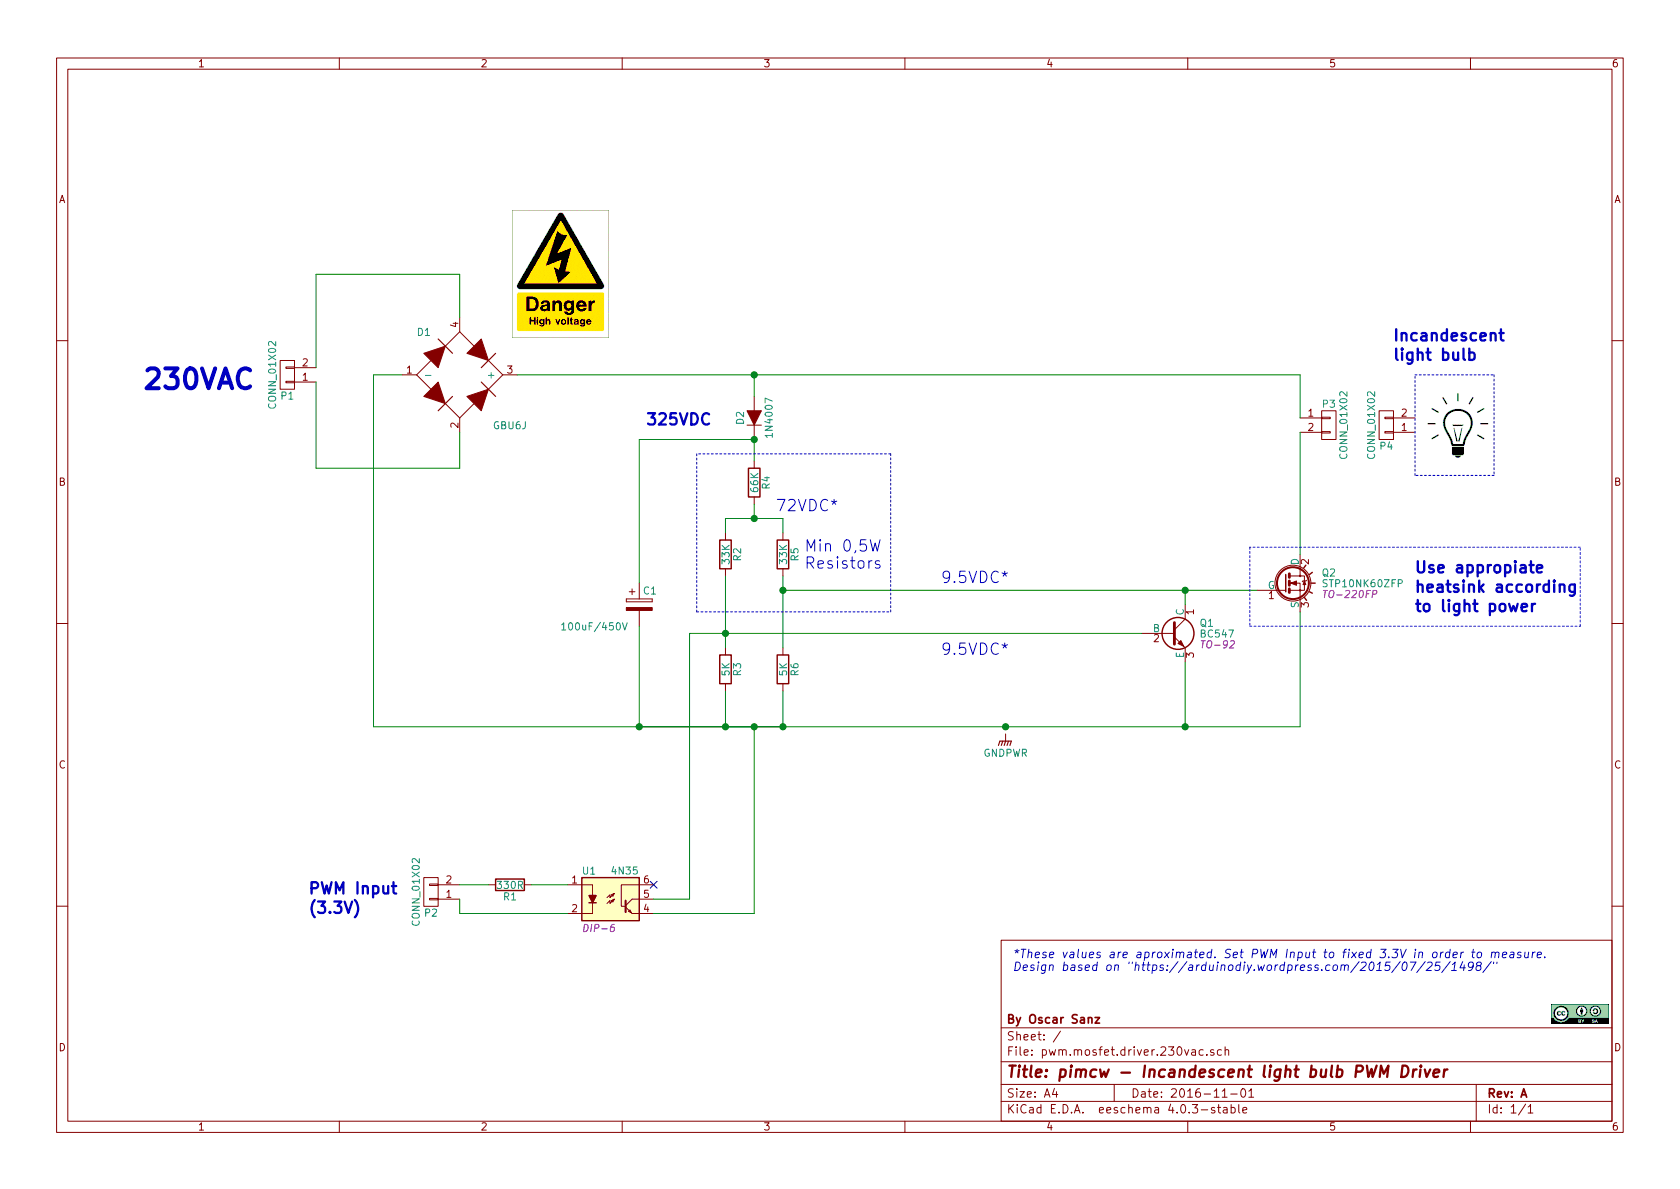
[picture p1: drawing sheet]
EESchema Schematic File Version 2
LIBS:power
LIBS:device
LIBS:transistors
LIBS:conn
LIBS:linear
LIBS:regul
LIBS:74xx
LIBS:cmos4000
LIBS:adc-dac
LIBS:memory
LIBS:xilinx
LIBS:microcontrollers
LIBS:dsp
LIBS:microchip
LIBS:analog_switches
LIBS:motorola
LIBS:texas
LIBS:intel
LIBS:audio
LIBS:interface
LIBS:digital-audio
LIBS:philips
LIBS:display
LIBS:cypress
LIBS:siliconi
LIBS:opto
LIBS:atmel
LIBS:contrib
LIBS:valves
EELAYER 25 0
EELAYER END
$Descr A4 11693 8268
encoding utf-8
Sheet 1 1
Title "pimcw - Incandescent light bulb PWM Driver"
Date "2016-11-01"
Rev "A"
Comp "By Oscar Sanz"
Comment1 ""
Comment2 ""
Comment3 ""
Comment4 ""
$EndDescr
$Comp
L Diode_Bridge D1
U 1 1
P 3200 2600
F 0 "D1" H 2950 2900 50  0000 C CNN
F 1 "GBU6J" H 3550 2250 50  0000 C CNN
F 2 "" H 3200 2600 50  0000 C CNN
F 3 "" H 3200 2600 50  0000 C CNN
	1    3200 2600
	1    0    0    -1  
$EndComp
$Comp
L D D2
U 1 1
P 5250 2900
F 0 "D2" H 5250 3000 50  0000 C CNN
F 1 "1N4007" H 5250 2800 50  0000 C CNN
F 2 "" H 5250 2900 50  0000 C CNN
F 3 "" H 5250 2900 50  0000 C CNN
	1    5250 2900
	0    -1   -1   0   
$EndComp
$Comp
L BC547 Q1
U 1 1
P 8150 4400
F 0 "Q1" H 8350 4475 50  0000 L CNN
F 1 "BC547" H 8350 4400 50  0000 L CNN
F 2 "TO-92" H 8350 4325 50  0000 L CIN
F 3 "" H 8150 4400 50  0000 L CNN
	1    8150 4400
	1    0    0    -1  
$EndComp
$Comp
L 4N25 U1
U 1 1
P 4250 6250
F 0 "U1" H 4050 6450 50  0000 L CNN
F 1 "4N35" H 4250 6450 50  0000 L CNN
F 2 "DIP-6" H 4050 6050 50  0000 L CIN
F 3 "" H 4250 6250 50  0000 L CNN
	1    4250 6250
	1    0    0    -1  
$EndComp
$Comp
L IRF540N Q2
U 1 1
P 8950 4050
F 0 "Q2" H 9200 4125 50  0000 L CNN
F 1 "STP10NK60ZFP" H 9200 4050 50  0000 L CNN
F 2 "TO-220FP" H 9200 3975 50  0000 L CIN
F 3 "" H 8950 4050 50  0000 L CNN
	1    8950 4050
	1    0    0    -1  
$EndComp
$Comp
L R R4
U 1 1
P 5250 3350
F 0 "R4" V 5330 3350 50  0000 C CNN
F 1 "66K" V 5250 3350 50  0000 C CNN
F 2 "" V 5180 3350 50  0000 C CNN
F 3 "" H 5250 3350 50  0000 C CNN
	1    5250 3350
	1    0    0    -1  
$EndComp
$Comp
L R R3
U 1 1
P 5050 4650
F 0 "R3" V 5130 4650 50  0000 C CNN
F 1 "5K" V 5050 4650 50  0000 C CNN
F 2 "" V 4980 4650 50  0000 C CNN
F 3 "" H 5050 4650 50  0000 C CNN
	1    5050 4650
	1    0    0    -1  
$EndComp
$Comp
L CONN_01X02 P3
U 1 1
P 9250 2950
F 0 "P3" H 9250 3100 50  0000 C CNN
F 1 "CONN_01X02" V 9350 2950 50  0000 C CNN
F 2 "" H 9250 2950 50  0000 C CNN
F 3 "" H 9250 2950 50  0000 C CNN
	1    9250 2950
	1    0    0    -1  
$EndComp
$Comp
L CONN_01X02 P1
U 1 1
P 2000 2600
F 0 "P1" H 2000 2750 50  0000 C CNN
F 1 "CONN_01X02" V 2100 2600 50  0000 C CNN
F 2 "" H 2000 2600 50  0000 C CNN
F 3 "" H 2000 2600 50  0000 C CNN
	1    2000 2600
	-1   0    0    1   
$EndComp
$Comp
L CP C1
U 1 1
P 4450 4200
F 0 "C1" H 4475 4300 50  0000 L CNN
F 1 "100uF/450V" H 3900 4050 50  0000 L CNN
F 2 "" H 4488 4050 50  0000 C CNN
F 3 "" H 4450 4200 50  0000 C CNN
	1    4450 4200
	1    0    0    -1  
$EndComp
$Comp
L CONN_01X02 P2
U 1 1
P 3000 6200
F 0 "P2" H 3000 6350 50  0000 C CNN
F 1 "CONN_01X02" V 3100 6200 50  0000 C CNN
F 2 "" H 3000 6200 50  0000 C CNN
F 3 "" H 3000 6200 50  0000 C CNN
	1    3000 6200
	-1   0    0    1   
$EndComp
$Comp
L R R1
U 1 1
P 3550 6150
F 0 "R1" V 3630 6150 50  0000 C CNN
F 1 "330R" V 3550 6150 50  0000 C CNN
F 2 "" V 3480 6150 50  0000 C CNN
F 3 "" H 3550 6150 50  0000 C CNN
	1    3550 6150
	0    1    1    0   
$EndComp
NoConn ~ 4550 6150
$Comp
L CONN_01X02 P4
U 1 1
P 9650 2950
F 0 "P4" H 9650 3100 50  0000 C CNN
F 1 "CONN_01X02" V 9750 2950 50  0000 C CNN
F 2 "" H 9650 2950 50  0000 C CNN
F 3 "" H 9650 2950 50  0000 C CNN
	1    9650 2950
	-1   0    0    1   
$EndComp
Text Notes 1000 2700 0    138  ~ 28
230VAC
Text Notes 9700 2500 0    79   ~ 16
Incandescent \nlight bulb
Text Notes 4500 2950 0    79   ~ 16
325VDC
$Comp
L R R2
U 1 1
P 5050 3850
F 0 "R2" V 5130 3850 50  0000 C CNN
F 1 "33K" V 5050 3850 50  0000 C CNN
F 2 "" V 4980 3850 50  0000 C CNN
F 3 "" H 5050 3850 50  0000 C CNN
	1    5050 3850
	1    0    0    -1  
$EndComp
$Comp
L R R5
U 1 1
P 5450 3850
F 0 "R5" V 5530 3850 50  0000 C CNN
F 1 "33K" V 5450 3850 50  0000 C CNN
F 2 "" V 5380 3850 50  0000 C CNN
F 3 "" H 5450 3850 50  0000 C CNN
	1    5450 3850
	1    0    0    -1  
$EndComp
$Comp
L R R6
U 1 1
P 5450 4650
F 0 "R6" V 5530 4650 50  0000 C CNN
F 1 "5K" V 5450 4650 50  0000 C CNN
F 2 "" V 5380 4650 50  0000 C CNN
F 3 "" H 5450 4650 50  0000 C CNN
	1    5450 4650
	1    0    0    -1  
$EndComp
Wire Wire Line
	3600 2600 9050 2600
Wire Wire Line
	5250 2750 5250 2600
Connection ~ 5250 2600
Wire Wire Line
	5250 3200 5250 3050
Wire Wire Line
	5050 4000 5050 4500
Wire Wire Line
	2200 2550 2200 1900
Wire Wire Line
	2200 1900 3200 1900
Wire Wire Line
	3200 1900 3200 2200
Wire Wire Line
	2200 2650 2200 3250
Wire Wire Line
	2200 3250 3200 3250
Wire Wire Line
	3200 3250 3200 3000
Wire Wire Line
	2600 2600 2600 5050
Wire Wire Line
	2600 5050 9050 5050
Wire Wire Line
	5050 5050 5050 4800
Wire Wire Line
	9050 5050 9050 4250
Wire Wire Line
	9050 3000 9050 3850
Wire Wire Line
	9050 2600 9050 2900
Connection ~ 5250 3050
Wire Wire Line
	4450 4350 4450 5050
Wire Wire Line
	3700 6150 3950 6150
Wire Wire Line
	3400 6150 3200 6150
Wire Wire Line
	3200 6250 3200 6350
Wire Wire Line
	3200 6350 3950 6350
Wire Wire Line
	5250 5050 5250 6350
Connection ~ 7000 5050
Wire Wire Line
	5250 6350 4550 6350
Wire Wire Line
	4550 6250 4800 6250
Wire Wire Line
	4450 5050 5250 5050
Connection ~ 4450 5050
Wire Notes Line
	9850 2600 10400 2600
Wire Notes Line
	10400 2600 10400 3300
Wire Notes Line
	10400 3300 9850 3300
Wire Notes Line
	9850 3300 9850 2600
Wire Wire Line
	5050 3700 5050 3600
Wire Wire Line
	5250 3500 5250 3600
Connection ~ 5250 3600
Wire Wire Line
	5450 3700 5450 3600
Wire Wire Line
	5450 3600 5050 3600
Connection ~ 5050 5050
Wire Wire Line
	5450 4000 5450 4500
Wire Wire Line
	5450 5050 5450 4800
Connection ~ 5450 5050
Wire Wire Line
	5050 5050 5450 5050
Connection ~ 5250 5050
Wire Wire Line
	4450 4050 4450 3050
Wire Wire Line
	4800 4400 7950 4400
Connection ~ 5050 4400
Wire Wire Line
	4800 6250 4800 4400
Wire Wire Line
	8750 4100 5450 4100
Connection ~ 5450 4100
Wire Wire Line
	8250 4200 8250 4100
Connection ~ 8250 4100
Wire Wire Line
	8250 4600 8250 5050
Connection ~ 8250 5050
Wire Wire Line
	2600 2600 2800 2600
Wire Wire Line
	4450 3050 5250 3050
$Comp
L GNDPWR #PWR1
U 1 1
P 7000 5100
F 0 "#PWR1" H 7000 4900 50  0001 C CNN
F 1 "GNDPWR" H 7000 4970 50  0000 C CNN
F 2 "" H 7000 5050 50  0000 C CNN
F 3 "" H 7000 5050 50  0000 C CNN
	1    7000 5100
	1    0    0    -1  
$EndComp
Text Notes 2150 6350 0    79   ~ 16
PWM Input\n(3.3V)
Wire Notes Line
	4850 3150 4850 4250
Wire Notes Line
	4850 4250 6200 4250
Wire Notes Line
	6200 4250 6200 3150
Wire Notes Line
	6200 3150 4850 3150
Text Notes 5400 3550 0    79   ~ 0
72VDC*
Text Notes 5600 3950 0    79   ~ 0
Min 0,5W\nResistors
Text Notes 6550 4050 0    79   ~ 0
9.5VDC*
Text Notes 6550 4550 0    79   ~ 0
9.5VDC*
Text Notes 7050 6750 0    59   Italic 0
*These values are aproximated. Set PWM Input to fixed 3.3V in order to measure.\nDesign based on "https://arduinodiy.wordpress.com/2015/07/25/1498/"
Wire Notes Line
	8700 3800 8700 4350
Wire Notes Line
	8700 4350 11000 4350
Wire Notes Line
	11000 4350 11000 3800
Wire Notes Line
	11000 3800 8700 3800
Text Notes 9850 4250 0    79   ~ 16
Use appropiate \nheatsink according \nto light power\n
$EndSCHEMATC
